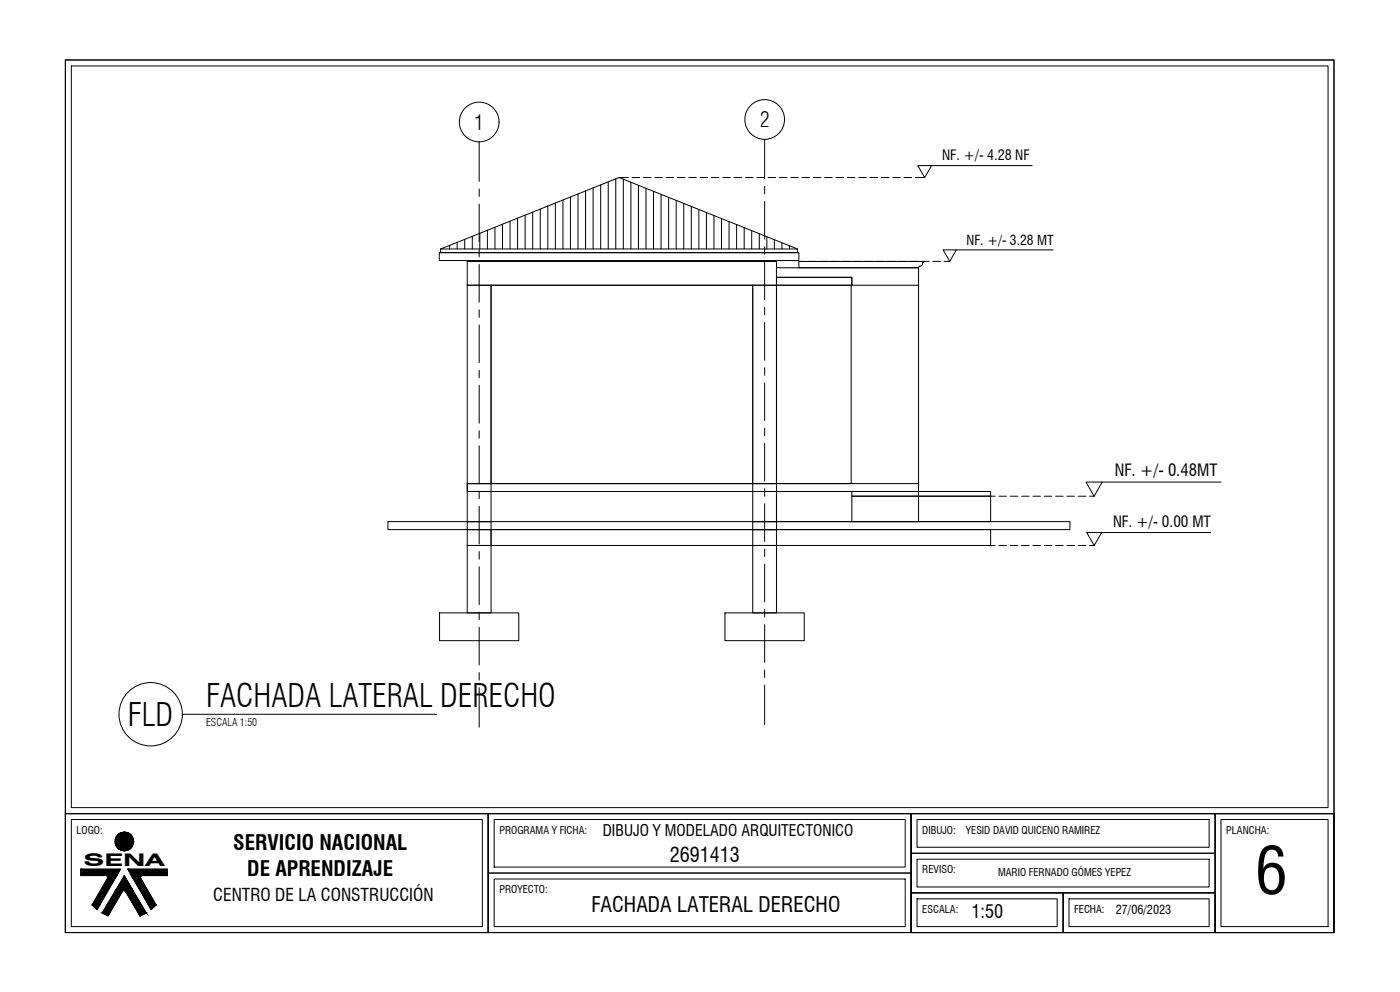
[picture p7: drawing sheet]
<svg xmlns="http://www.w3.org/2000/svg" width="353mm" height="250mm" viewBox="0 0 353 250" stroke-linecap="round" stroke-linejoin="round" font-family="sans-serif">
<!-- layer: A-PLANO 5 -->
<path d="M201.5 65.9h31.6v.2l-.4 .2-.2 .6-.6 .2-.2 .4h-30.2zM97.9 131.5h172v2h-172zM214.9 125.1h35v6.4h-35zM110.9 154.5h20v7h-20zM182.9 154.5h20v7h-20z" fill="none" stroke="#000" stroke-width=".25"/>
<!-- layer: A-PLANO 4 -->
<path d="M123.9 71.9h66v50h-66zM195.9 71.9h18.8v50h-18.8zM231.7 71.9v50" fill="none" stroke="#000" stroke-width=".25"/>
<!-- layer: A-PLANO 3 -->
<g fill="none" stroke="#000" stroke-width=".25">
<path d="M117.9 71.9h6v50h-6zM117.9 65.9h78v6h-78zM189.9 71.9h6v50h-6zM117.9 123.9h6v7.6h-6zM117.9 137.5h6v17h-6zM117.9 131.5h6v2h-6zM117.9 133.5h6v4h-6zM117.9 121.9h6v2h-6zM189.9 137.5h6v17h-6zM189.9 121.9h6v2h-6zM189.9 123.9h6v7.6h-6zM189.9 133.5h6v4h-6z"/>
<path d="M189.9 131.5h6v2h-6z"/>
</g>
<!-- layer: A-PLANO 6 -->
<path d="M111.1 62.8h90v.9h-90zM111.2 62.8l44.9-18 45 18M195.9 69.9h19v2h-19zM117.9 121.9h113.8v2h-113.8zM123.9 133.5h126v4h-126z" fill="none" stroke="#000" stroke-width=".25"/>
<!-- layer: A-PLANO 2 -->
<path d="M110.8 63.7h90.7v2h-90.7zM195.9 123.9h35.8v7.6h-35.8z" fill="none" stroke="#000" stroke-width=".25"/>
<!-- layer: A-PLANO 7 -->
<g fill="none" stroke="#000" stroke-width=".25">
<path d="M119.1 59.6v3.2M121 58.8v4M122.9 58.1v4.7M124.8 57.3v5.5M126.7 56.5v6.3M128.7 55.8v7M130.6 55v7.8M132.5 54.2v8.6M134.4 53.5v9.3M136.3 52.7v10.1M138.2 52v10.8M140.1 51.2v11.6"/>
<path d="M142 50.4v12.4M143.9 49.7v13.1M145.8 48.9v13.9M147.7 48.1v14.7M149.6 47.4v15.4M151.5 46.6v16.2M153.4 45.9v16.9M155.3 45.1v17.7M157.2 45.2v17.6M159.1 46v16.8M161 46.7v16.1M162.9 47.5v15.3"/>
<path d="M164.8 48.3v14.5M166.8 49v13.8M168.7 49.8v13M170.6 50.5v12.3M172.5 51.3v11.5M174.4 52.1v10.7M176.3 52.8v10M178.2 53.6v9.2M180.1 54.3v8.5M182 55.1v7.7M183.9 55.9v6.9M185.8 56.6v6.2"/>
<path d="M187.7 57.4v5.4M189.6 58.2v4.6M191.5 58.9v3.9M193.4 59.7v3.1M111.5 62.6v.2M113.4 61.9v.9M115.3 61.1v1.7M117.2 60.3v2.5M195.3 60.4v2.4M195.9 67.5h35.8v4.4h-16.8v-2h-19zM197.2 61.2v1.6M199.1 62v.8"/>
<path d="M201 62.7v.1M214.9 123.9h35v1.2h-35z"/>
</g>
<!-- layer: A-EJES -->
<g fill="none" stroke="#000" stroke-width=".25">
<path d="M120.9 35.8v9.9M192.9 35.1v10M120.9 47.6v1.9M120.9 51.4v9.6M192.9 47v1.9M192.9 50.8v9.5M120.9 62.9v1.9M120.9 66.7v9.5M120.9 78.1v1.9M192.9 62.2v1.9M192.9 66v9.6M192.9 77.5v1.9"/>
<path d="M120.9 81.9v9.6M120.9 93.4v1.9M120.9 97.2v9.5M192.9 81.3v9.5M192.9 92.7v1.9M192.9 96.5v9.6M120.9 108.6v1.9M120.9 112.4v9.5M192.9 108v1.9M192.9 111.8v9.5M120.9 123.8v1.9M120.9 127.6v9.6"/>
<path d="M120.9 139.1v1.9M192.9 123.2v1.9M192.9 127v9.5M192.9 138.4v1.9M120.9 142.9v9.5M120.9 154.3v1.9M120.9 158.2v9.5M192.9 142.3v9.5M192.9 153.7v1.9M192.9 157.5v9.5M120.9 169.6v1.9M120.9 173.4v9.9"/>
<path d="M192.9 168.9v1.9M192.9 172.7v10"/>
<circle cx="120.9" cy="30.8" r="5"/>
<circle cx="192.9" cy="30.1" r="5"/>
</g>
<!-- layer: A-SIMB -->
<g fill="none" stroke="#000" stroke-width=".25">
<path d="M231.5 41.8h3.5l-1.8 3zM235 41.8h25.3M237.9 63h3.3l-1.6 2.9zM241.2 63h24.5M273.9 121.6h4.1l-2 3.5zM274.1 134.3h3.8l-1.9 3.2zM277.9 134.3h27.5M278 121.6h30M46 180.1h64.1"/>
<circle cx="38" cy="180.1" r="8"/>
</g>
<!-- layer: A-PROY -->
<g fill="none" stroke="#000" stroke-width=".25">
<path d="M156.1 44.8h2.4M159.4 44.8h2M162.3 44.8h1.9M165.2 44.8h1.9M168 44.8h1.9M170.9 44.8h1.9M173.7 44.8h1.9M176.6 44.8h1.9M179.5 44.8h1.9M182.3 44.8h1.9M185.2 44.8h1.9M188 44.8h1.9"/>
<path d="M190.9 44.8h1.9M193.7 44.8h1.9M196.6 44.8h1.9M199.5 44.8h1.9M202.3 44.8h1.9M205.2 44.8h1.9M208 44.8h1.9M210.9 44.8h1.9M213.7 44.8h1.9M216.6 44.8h1.9M219.5 44.8h1.9M222.3 44.8h1.9"/>
<path d="M225.2 44.8h1.9M228 44.8h1.9M230.9 44.8h2.3M201.5 65.9h1.4M203.9 65.9h1.9M206.7 65.9h1.9M209.6 65.9h1.9M212.4 65.9h1.9M215.3 65.9h1.9M218.1 65.9h1.9M221 65.9h1.9M223.9 65.9h1.9"/>
<path d="M226.7 65.9h1.9M229.6 65.9h1.9M232.4 65.9h1.9M235.3 65.9h1.9M238.1 65.9h1.5M249.9 125.1h1.1M249.9 137.5h1.1M252 125.1h1.9M252 137.5h1.9M254.8 125.1h1.9M254.8 137.5h1.9M257.7 125.1h1.9"/>
<path d="M257.7 137.5h1.9M260.5 125.1h1.9M260.5 137.5h1.9M263.4 125.1h1.9M263.4 137.5h1.9M266.3 125.1h1.9M266.3 137.5h1.9M269.1 125.1h1.9M269.1 137.5h1.9M272 125.1h1.9M272 137.5h1.9M274.8 125.1h1.2"/>
<path d="M274.8 137.5h1.2"/>
</g>
<!-- layer: A-ROTULO-Y.GALINDO -->
<g fill="none" stroke="#000" stroke-width=".25">
<path d="M16.5 15.1h320v190h-320zM16.5 15.1h320v220h-320zM16.5 205.1h106.6v30h-106.6zM123.1 205.1h106.7v30h-106.7zM123.1 205.1h106.7v15h-106.7zM229.8 205.1h106.7v30h-106.7zM229.8 205.1h76.7v10h-76.7zM229.8 215.1h76.7v10h-76.7zM229.8 205.1v30M306.5 205.1h30v30h-30zM306.5 205.1v30h30M306.5 205.1h30v30"/>
<path d="M123.1 220.1h106.7v15h-106.7zM229.8 225.1h76.7v10h-76.7zM229.8 225.1h38.4v10h-38.4zM268.2 225.1h38.3v10h-38.3zM268.2 225.1v10"/>
</g>
<!-- layer: A-MARGEN2-Y.GALINDOO -->
<path d="M18 16.6h317v187h-317zM18 206.6h103.7v27h-103.7zM124.7 206.6h103.6v12h-103.6zM231.3 206.6h73.7v7h-73.7zM231.3 216.6h73.7v7h-73.7zM308 206.6h27v27h-27zM124.7 221.6h103.6v12h-103.6zM231.3 226.6h35.4v7h-35.4zM269.6 226.6h35.4v7h-35.4z" fill="none" stroke="#000" stroke-width=".25"/>
<!-- layer: A-EMET-CERC -->
<path d="M16.5 205.1h320" fill="none" stroke="#000" stroke-width=".25"/>
<!-- layer: 0 -->
<path d="M27.2 221.3v-.4l-.4-.1h-6.4v-1.6h10l-5.9 10.2-1.3-1.2 4-6.9M31.6 224.7l-.3-.2-.4 .2-3.7 6.2-1.4-.7 5.5-9.4 5.6 9.4-1.6 .8-3.7-6.3M35.4 221.3l.1-.4 .3-.1h6.4v-1.6h-10l5.9 10.2 1.3-1.2-4-6.9" fill="none" stroke="#000" stroke-width=".25"/>
<!-- layer: A-LOGO-Y.GALINDO -->
<g fill="#000" stroke="#000" stroke-width=".25">
<path d="M23.2 228.2h2l-.7 1.2zM25.8 230.2h1.9l-.5 .7zM33.5 221.3h1.9l4 6.9zM34.9 230.2l.5 .7zM34.9 230.2h2l-1.5 .7z"/>
<path d="M20.4 219.2l9 1.6 1-1.6zM20.4 219.2l9 1.6h-9z"/>
<path d="M31.1 209.8l.9 .1zM30.7 209.9h1.3z"/>
<path d="M30.7 209.9l1.7 .2zM30.3 210.1l.4-.2 1.7 .2z"/>
<path d="M30.7 214.4h1.3zM30.7 214.4l.9 .1z"/>
<path d="M30.3 210.1l2.5 .2-.4-.2zM29.9 210.3l.4-.2 2.5 .2z"/>
<path d="M30.3 214.3l1.7 .1 .4-.1zM30.3 214.3l1.7 .1h-1.3z"/>
<path d="M29.9 210.3l3.2 .3-.3-.3zM29.6 210.6l.3-.3 3.2 .3z"/>
<path d="M29.9 214.1l2.5 .2 .4-.2zM29.9 214.1l2.5 .2h-2.1z"/>
<path d="M29.6 210.6l3.8 .3-.3-.3zM29.6 210.6l3.8 .3h-4z"/>
<path d="M29.6 213.8l3.2 .3 .3-.3zM29.6 213.8l3.2 .3h-2.9z"/>
<path d="M29.4 210.9l4.1 .4-.1-.4zM29.4 210.9l4.1 .4h-4.3z"/>
<path d="M29.4 213.4l3.7 .4 .3-.4zM29.4 213.4l3.7 .4h-3.5z"/>
<path d="M29.2 211.3l4.5 .4-.2-.4zM29.2 211.3l4.5 .4h-4.7z"/>
<path d="M29.2 213l4.2 .4 .1-.4zM29.2 213l4.2 .4h-4z"/>
<path d="M29 211.7l4.7 .5v-.5zM29 211.7l4.7 .5h-4.7z"/>
<path d="M29 212.6l4.5 .4 .2-.4zM29 212.6l4.5 .4h-4.3z"/>
<path d="M29 212.2l4.7 .4v-.4zM29 212.2l4.7 .4h-4.7z"/>
<path d="M32.2 219.2l10 1.6v-1.6zM32.2 219.2l10 1.6h-9z"/>
<path d="M27.2 221.3l-2 6.9 3.9-6.9zM27.2 221.3l-2 6.9h-2z"/>
<path d="M27.2 221.2h2zM27.2 221.2l1.9 .1z"/>
<path d="M27.2 221.2h2zM27.2 221.2h2z"/>
<path d="M27.2 221.1h2.1zM27.2 221.1l2 .1z"/>
<path d="M27.2 221h2.1zM27.2 221l2.1 .1z"/>
<path d="M27.2 220.9h2.1zM27.2 220.9l2.1 .1z"/>
<path d="M27.1 220.9h2.3zM27.1 220.9h2.2z"/>
<path d="M27.1 220.8h2.3zM27.1 220.8l2.3 .1z"/>
<path d="M27 220.8h2.4zM27 220.8h2.4z"/>
<path d="M26.8 220.8h2.6zM26.8 220.8h2.6z"/>
<path d="M26.9 220.8h2.5zM26.9 220.8h2.5z"/>
<path d="M29 224.7l-1.3 5.5 3.2-5.5zM29 224.7l-1.3 5.5h-1.9z"/>
<path d="M29.1 224.6h1.9zM29.1 224.6l1.8 .1z"/>
<path d="M29.1 224.6h1.9zM29.1 224.6h1.9z"/>
<path d="M29.1 224.5h2zM29.1 224.5l1.9 .1z"/>
<path d="M29.1 224.5h2.1zM29.1 224.5h2.1z"/>
<path d="M29.1 224.5h2.1zM29.1 224.5h2z"/>
<path d="M29.2 224.5h2.1zM29.1 224.5h2.1z"/>
<path d="M31.3 220.9l2.2 3.6zM31.3 220.9l2.2 3.6h-4.3z"/>
<path d="M33.5 221.3l3.9 6.9h2zM37.4 228.2h2l-1.3 1.2z"/>
<path d="M31.3 224.5h2.2zM31.3 224.5h2.2z"/>
<path d="M31.3 224.5h2.2zM31.3 224.5h2.2z"/>
<path d="M31.4 224.5l2.1 .1zM31.4 224.5l2.1 .1z"/>
<path d="M31.5 224.6h2.1zM31.5 224.6h2.1z"/>
<path d="M31.6 224.6l2 .1zM31.6 224.6l2 .1z"/>
<path d="M31.6 224.7l5.3 5.5-3.3-5.5zM31.6 224.7l5.3 5.5h-2z"/>
<path d="M33.4 221.2h2zM33.4 221.2h2z"/>
<path d="M33.3 221.1h2.1zM33.3 221.1l2.1 .1z"/>
<path d="M33.4 221.2l2 .1zM33.4 221.2l2 .1z"/>
<path d="M33.3 221h2.1zM33.3 221l2.1 .1z"/>
<path d="M33.3 220.9h2.2zM33.3 220.9l2.1 .1z"/>
<path d="M33.2 220.9h2.3zM33.2 220.9h2.3z"/>
<path d="M33.2 220.8h2.4zM33.2 220.8l2.3 .1z"/>
<path d="M33.2 220.8h2.4zM33.2 220.8h2.4z"/>
<path d="M33.2 220.8h2.5zM33.2 220.8h2.4z"/>
<path d="M33.2 220.8h2.6zM33.2 220.8h2.5z"/>
</g>
<text font-size="16.3" x="316.6" y="225.4">6</text>
<g font-size="8.1">
<text x="52" y="178.2">FACHADA LATERAL DERECHO</text>
<text x="32.3" y="183.1">FLD</text>
</g>
<g font-size="5.4">
<text x="119.6" y="32.8">1</text>
<text x="191.6" y="32.1">2</text>
</g>
<g font-size="5.3">
<text x="58.8" y="214.2">SERVICIO NACIONAL</text>
<text x="62.4" y="220.9">DE APRENDIZAJE</text>
<text x="149.2" y="230">FACHADA LATERAL DERECHO</text>
</g>
<text font-size="5.1" x="169" y="217.2">2691413</text>
<text font-size="4.6" x="245" y="231.4">1:50</text>
<g font-size="4.4">
<text x="21.1" y="218.3">SENA</text>
<text x="53.8" y="227.3">CENTRO DE LA CONSTRUCCIÓN</text>
</g>
<text font-size="4.2" x="281.2" y="120">NF. +/- 0.48MT</text>
<text font-size="4" x="152" y="210.7">DIBUJO Y MODELADO ARQUITECTONICO</text>
<text font-size="3.9" x="280.8" y="132.8">NF. +/- 0.00 MT</text>
<text font-size="3.6" x="237.6" y="40.4">NF. +/- 4.28 NF</text>
<text font-size="3.4" x="243.8" y="61.7">NF. +/- 3.28 MT</text>
<text font-size="3.1" x="281.5" y="230.6">27/06/2023</text>
<g font-size="2.7">
<text x="52" y="183.1">ESCALA 1:50</text>
<text x="19.3" y="210.2">LOGO:</text>
<text x="126" y="210.2">PROGRAMA Y FICHA:</text>
<text x="232.6" y="210.2">DIBUJO:</text>
<text x="243.6" y="210.2">YESID DAVID QUICENO RAMIREZ</text>
<text x="309.3" y="210.2">PLANCHA:</text>
<text x="232.6" y="220.2">REVISO:</text>
<text x="251.7" y="220.9">MARIO FERNADO GÓMES YEPEZ</text>
<text x="126" y="225.2">PROYECTO:</text>
<text x="232.6" y="230.2">ESCALA:</text>
<text x="271" y="230.2">FECHA:</text>
</g>
</svg>
